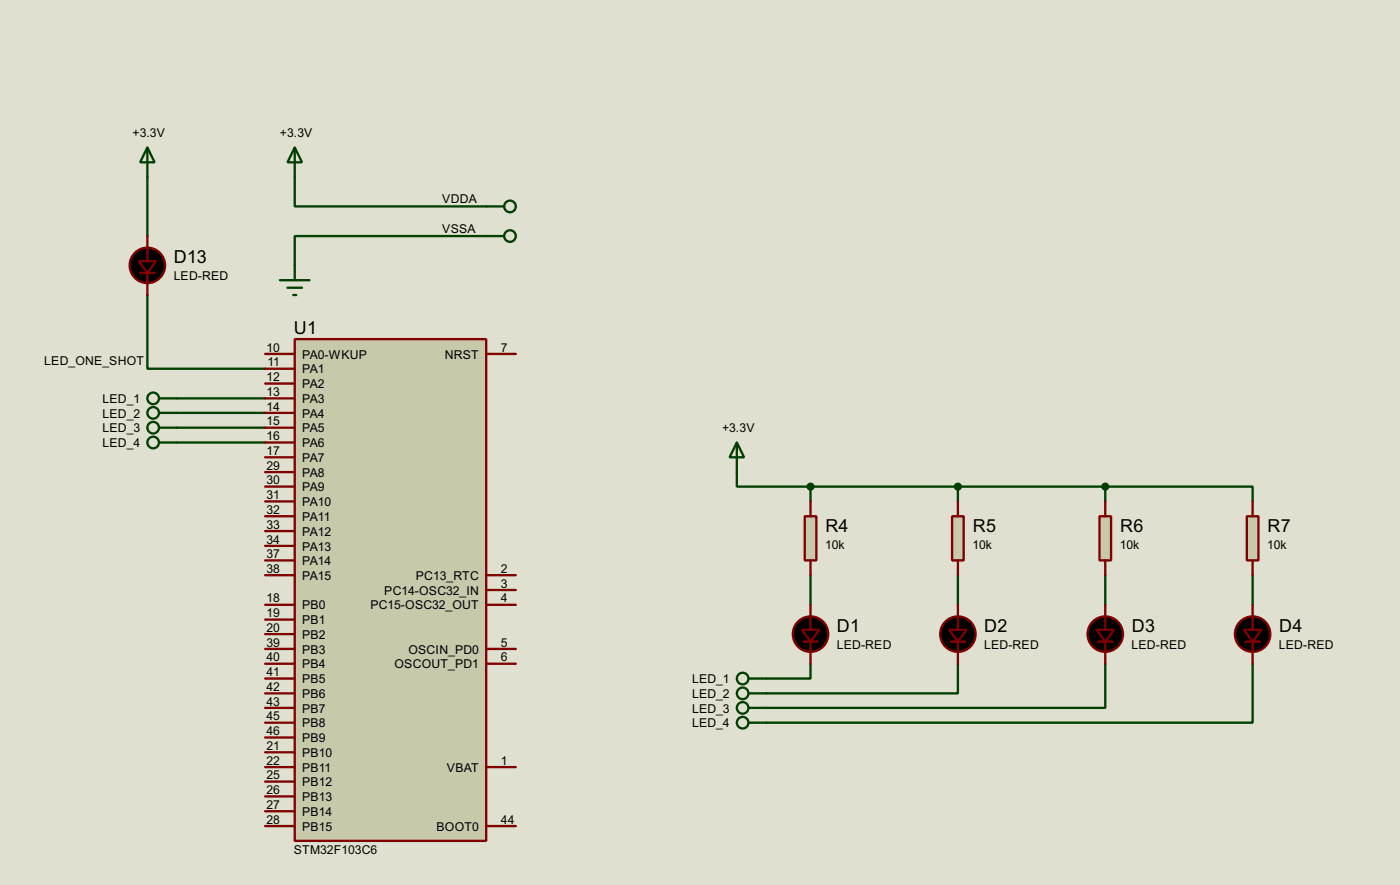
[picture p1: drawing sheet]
<svg xmlns="http://www.w3.org/2000/svg" width="241mm" height="152mm" viewBox="0 0 241 152" stroke-linecap="round" stroke-linejoin="round" font-family="sans-serif">
<path d="M0 0h241.3v152.4h-241.3z" fill="#e0e0d0"/>
<g fill="none" stroke="#004000" stroke-width=".4">
<path d="M25.4 30.5v10.2M50.8 30.5v5.1h33M25.4 50.8v12.7h20.3M83.8 40.7h-33v5M30.5 71.1h15.2M30.5 68.6h15.2M30.5 73.7h15.2M30.5 76.2h15.2M127 81.3v2.5h12.7M139.7 83.8v2.6M139.7 99.1v5.1M139.7 83.8h50.8"/>
<path d="M165.1 83.8v2.6M165.1 99.1v5.1M190.5 83.8h25.4v2.6M190.5 83.8v2.6M190.5 99.1v5.1M215.9 99.1v5.1M139.7 114.3v2.6h-7.6M165.1 114.3v5.1h-33M190.5 114.3v7.6h-58.4M215.9 114.3v10.2h-83.8"/>
</g>
<path d="M50.8 58.4h33v86.4h-33z" fill="#c8c8aa" stroke="#800000" stroke-width=".4"/>
<g fill="none" stroke="#800000" stroke-width=".4">
<path d="M24.2 47h2.5M25.4 40.7v4.3M25.4 47v3.8M45.7 61h5.1M45.7 66.1h5.1M45.7 63.5h5.1M45.7 68.6h5.1M45.7 71.1h5.1M45.7 73.7h5.1M45.7 76.2h5.1M45.7 78.8h5.1M83.8 61h5.1"/>
<path d="M45.7 81.3h5.1M45.7 83.8h5.1M45.7 86.4h5.1M45.7 88.9h5.1M45.7 91.5h5.1M45.7 94h5.1M45.7 96.5h5.1M45.7 99.1h5.1M83.8 99.1h5.1M45.7 111.8h5.1M45.7 114.3h5.1M45.7 104.2h5.1"/>
<path d="M45.7 106.7h5.1M45.7 109.2h5.1M45.7 116.9h5.1M45.7 119.4h5.1M83.8 111.8h5.1M83.8 114.3h5.1M83.8 104.2h5.1M83.8 101.6h5.1M138.5 110.5h2.5M139.7 104.2v4.3M139.7 110.5v3.8M163.9 110.5h2.5"/>
<path d="M165.1 104.2v4.3M165.1 110.5v3.8M189.3 110.5h2.5M190.5 104.2v4.3M190.5 110.5v3.8M214.7 110.5h2.5M215.9 104.2v4.3M215.9 110.5v3.8M45.7 124.5h5.1M45.7 127h5.1M45.7 129.6h5.1M45.7 132.1h5.1"/>
<path d="M45.7 121.9h5.1M45.7 134.6h5.1M45.7 137.2h5.1M45.7 139.7h5.1M83.8 132.1h5.1M45.7 142.3h5.1M83.8 142.3h5.1"/>
</g>
<g fill="none" stroke="#004000" stroke-width=".4">
<path d="M25.4 25.4l1.3 2.6h-2.5zM25.4 25.4v5.1M50.8 25.4l1.3 2.6h-2.5zM50.8 25.4v5.1M83.8 35.6h3.1M48.3 48.3h5.1M49.6 49.6h2.5M50.6 50.8h.5M50.8 45.7v2.6M83.8 40.7h3.1M27.5 71.1h3M27.5 68.6h3"/>
<path d="M27.5 73.7h3M27.5 76.2h3M127 76.2l1.3 2.6h-2.5zM127 76.2v5.1M129.1 119.4h3M129.1 116.9h3M129.1 121.9h3M129.1 124.5h3"/>
<circle cx="87.9" cy="35.6" r="1"/>
<circle cx="87.9" cy="40.7" r="1"/>
<circle cx="26.4" cy="71.1" r="1"/>
<circle cx="26.4" cy="76.2" r="1"/>
<circle cx="26.4" cy="68.6" r="1"/>
<circle cx="26.4" cy="73.7" r="1"/>
<circle cx="128" cy="116.9" r="1"/>
<circle cx="128" cy="119.4" r="1"/>
<circle cx="128" cy="121.9" r="1"/>
<circle cx="128" cy="124.5" r="1"/>
</g>
<g fill="#000" stroke="#800000" stroke-width=".4">
<path d="M23.9 45h3l-1.5 2zM138.2 108.5h3l-1.5 2zM163.6 108.5h3l-1.5 2zM189 108.5h3l-1.5 2zM214.4 108.5h3l-1.5 2z"/>
<circle cx="25.4" cy="45.7" r="3.1"/>
<circle cx="139.7" cy="109.2" r="3.1"/>
<circle cx="165.1" cy="109.2" r="3.1"/>
<circle cx="190.5" cy="109.2" r="3.1"/>
<circle cx="215.9" cy="109.2" r="3.1"/>
</g>
<path d="M138.7 88.9h2v7.6h-2z" fill="#c8c8aa" stroke="#800000" stroke-width=".4"/>
<path d="M139.7 86.4v2.5M139.7 96.5v2.6" fill="none" stroke="#800000" stroke-width=".4"/>
<path d="M164.1 88.9h2v7.6h-2z" fill="#c8c8aa" stroke="#800000" stroke-width=".4"/>
<path d="M165.1 86.4v2.5M165.1 96.5v2.6" fill="none" stroke="#800000" stroke-width=".4"/>
<path d="M189.5 88.9h2v7.6h-2z" fill="#c8c8aa" stroke="#800000" stroke-width=".4"/>
<path d="M190.5 86.4v2.5M190.5 96.5v2.6" fill="none" stroke="#800000" stroke-width=".4"/>
<path d="M214.9 88.9h2v7.6h-2z" fill="#c8c8aa" stroke="#800000" stroke-width=".4"/>
<path d="M215.9 86.4v2.5M215.9 96.5v2.6" fill="none" stroke="#800000" stroke-width=".4"/>
<g fill="#004000" stroke="#004000" stroke-width=".4">
<circle cx="139.7" cy="83.8" r=".5"/>
<circle cx="165.1" cy="83.8" r=".5"/>
<circle cx="190.5" cy="83.8" r=".5"/>
</g>
<g font-size="3.5">
<text x="30" y="45.4">D13</text>
<text x="50.7" y="57.6">U1</text>
<text x="142.3" y="91.6">R4</text>
<text x="167.7" y="91.6">R5</text>
<text x="193.1" y="91.6">R6</text>
<text x="218.5" y="91.6">R7</text>
<text x="144.3" y="108.9">D1</text>
<text x="169.7" y="108.9">D2</text>
<text x="195.1" y="108.9">D3</text>
<text x="220.5" y="108.9">D4</text>
</g>
<g font-size="2.4">
<text x="22.9" y="23.6">+3.3V</text>
<text x="48.3" y="23.6">+3.3V</text>
<text x="76.2" y="34.9">VDDA</text>
<text x="76.2" y="40">VSSA</text>
<text x="29.9" y="48.3">LED-RED</text>
<text x="7.6" y="62.9">LED_ONE_SHOT</text>
<text x="45.9" y="60.6">10</text>
<text x="45.9" y="65.7">12</text>
<text x="46.1" y="63.1">11</text>
<text x="52.1" y="61.7">PA0-WKUP</text>
<text x="52.1" y="64.3">PA1</text>
<text x="76.7" y="61.7">NRST</text>
<text x="86.4" y="60.6">7</text>
<text x="17.7" y="71.9">LED_2</text>
<text x="17.7" y="69.4">LED_1</text>
<text x="45.9" y="68.2">13</text>
<text x="45.9" y="70.7">14</text>
<text x="52.1" y="66.9">PA2</text>
<text x="52.1" y="69.4">PA3</text>
<text x="52.1" y="71.9">PA4</text>
<text x="17.7" y="74.5">LED_3</text>
<text x="17.7" y="77">LED_4</text>
<text x="45.9" y="73.3">15</text>
<text x="45.9" y="75.8">16</text>
<text x="52.1" y="74.5">PA5</text>
<text x="52.1" y="77">PA6</text>
<text x="124.5" y="74.5">+3.3V</text>
<text x="45.9" y="78.4">17</text>
<text x="45.9" y="80.9">29</text>
<text x="45.9" y="83.4">30</text>
<text x="52.1" y="79.6">PA7</text>
<text x="52.1" y="82.1">PA8</text>
<text x="45.9" y="86">31</text>
<text x="45.9" y="88.5">32</text>
<text x="52.1" y="84.6">PA9</text>
<text x="52.1" y="87.2">PA10</text>
<text x="52.1" y="89.7">PA11</text>
<text x="45.9" y="91.1">33</text>
<text x="45.9" y="93.6">34</text>
<text x="52.1" y="92.3">PA12</text>
<text x="52.1" y="94.8">PA13</text>
<text x="142.2" y="94.5">10k</text>
<text x="167.6" y="94.5">10k</text>
<text x="193" y="94.5">10k</text>
<text x="218.4" y="94.5">10k</text>
<text x="45.9" y="96.1">37</text>
<text x="45.9" y="98.7">38</text>
<text x="52.1" y="97.3">PA14</text>
<text x="52.1" y="99.9">PA15</text>
<text x="71.7" y="99.9">PC13_RTC</text>
<text x="86.4" y="98.7">2</text>
<text x="86.4" y="101.2">3</text>
<text x="45.9" y="103.8">18</text>
<text x="45.9" y="106.3">19</text>
<text x="52.1" y="105">PB0</text>
<text x="52.1" y="107.5">PB1</text>
<text x="63.8" y="105">PC15-OSC32_OUT</text>
<text x="66.2" y="102.4">PC14-OSC32_IN</text>
<text x="86.4" y="103.8">4</text>
<text x="45.9" y="108.8">20</text>
<text x="45.9" y="111.4">39</text>
<text x="45.9" y="113.9">40</text>
<text x="52.1" y="110">PB2</text>
<text x="52.1" y="112.6">PB3</text>
<text x="70.4" y="112.6">OSCIN_PD0</text>
<text x="86.4" y="111.4">5</text>
<text x="86.4" y="113.9">6</text>
<text x="144.2" y="111.8">LED-RED</text>
<text x="169.6" y="111.8">LED-RED</text>
<text x="195" y="111.8">LED-RED</text>
<text x="220.4" y="111.8">LED-RED</text>
<text x="45.9" y="116.5">41</text>
<text x="45.9" y="119">42</text>
<text x="52.1" y="115.1">PB4</text>
<text x="52.1" y="117.7">PB5</text>
<text x="68" y="115.1">OSCOUT_PD1</text>
<text x="119.3" y="117.7">LED_1</text>
<text x="45.9" y="124.1">45</text>
<text x="45.9" y="121.5">43</text>
<text x="52.1" y="125.3">PB8</text>
<text x="52.1" y="120.2">PB6</text>
<text x="52.1" y="122.7">PB7</text>
<text x="119.3" y="120.2">LED_2</text>
<text x="119.3" y="122.7">LED_3</text>
<text x="119.3" y="125.3">LED_4</text>
<text x="45.9" y="126.6">46</text>
<text x="45.9" y="129.2">21</text>
<text x="45.9" y="131.7">22</text>
<text x="52.1" y="127.8">PB9</text>
<text x="52.1" y="130.4">PB10</text>
<text x="86.4" y="131.7">1</text>
<text x="45.9" y="134.2">25</text>
<text x="45.9" y="136.8">26</text>
<text x="52.1" y="132.9">PB11</text>
<text x="52.1" y="135.4">PB12</text>
<text x="52.1" y="138">PB13</text>
<text x="77" y="132.9">VBAT</text>
<text x="45.9" y="139.3">27</text>
<text x="45.9" y="141.9">28</text>
<text x="52.1" y="140.5">PB14</text>
<text x="52.1" y="143.1">PB15</text>
<text x="75.2" y="143.1">BOOT0</text>
<text x="86.4" y="141.9">44</text>
<text x="50.6" y="147">STM32F103C6</text>
</g>
</svg>
